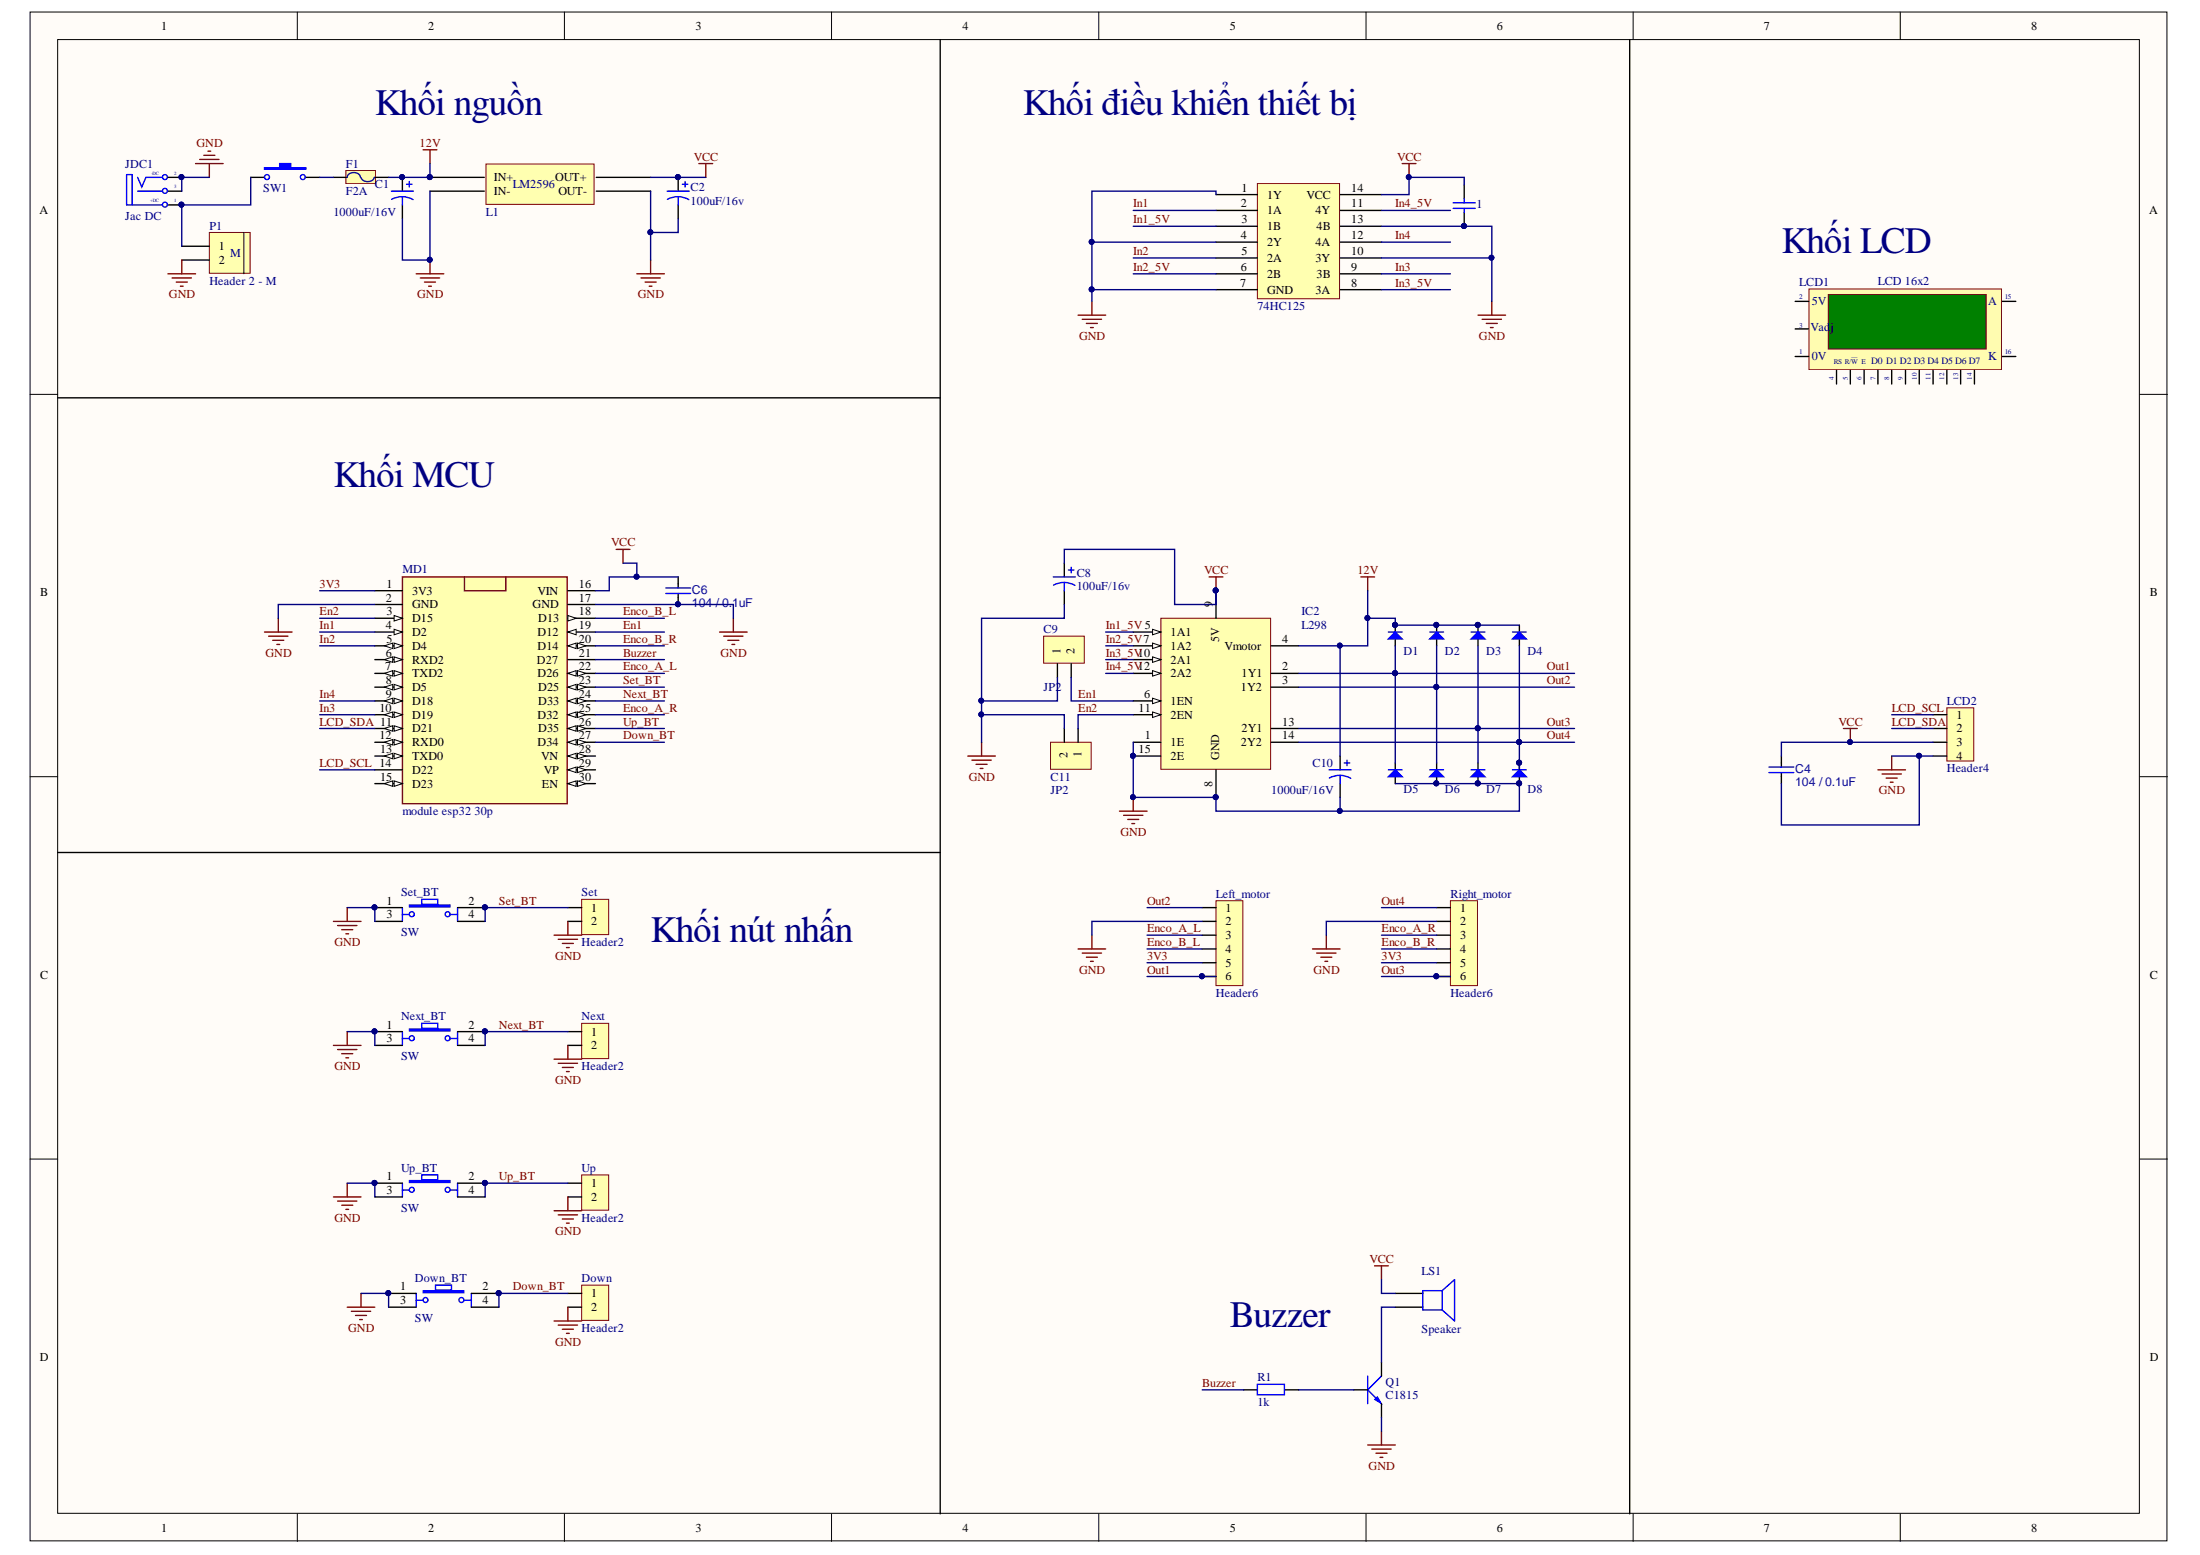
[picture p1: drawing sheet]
# Altium project AutoCar.PrjPcb
1 sheet, 42 parts. Net scope: global (net labels, ports and power ports of the same name join across sheets).
Board file: AutoCar.PcbDoc

## Sheet AutoCar.SchDoc
size A3

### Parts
1  Capacitor Ceramic  [C1206]  (value not drawn)
74HC125  74HC02 DIP14  [dip14]  (value not drawn)
C1  1000uF/16V  [C8mm]
C2  100uF/16v  [C5mm]
C4  value 104 / 0.1uF  [SMD Capacistor 1206]  (hidden comment: approved sub OK)
C6  value 104 / 0.1uF  [SMD Capacistor 1206]  (hidden comment: approved sub OK)
C8  100uF/16v  [C5mm]
C9  JP2  [JP2-CLOSED]
C10  1000uF/16V  [C8mm]
C11  JP2  [JP2-CLOSED]
D1  Diode SMD  [DIO-SMD-106]  (value not drawn)
D2  Diode SMD  [DIO-SMD-106]  (value not drawn)
D3  Diode SMD  [DIO-SMD-106]  (value not drawn)
D4  Diode SMD  [DIO-SMD-106]  (value not drawn)
D5  Diode SMD  [DIO-SMD-106]  (value not drawn)
D6  Diode SMD  [DIO-SMD-106]  (value not drawn)
D7  Diode SMD  [DIO-SMD-106]  (value not drawn)
D8  Diode SMD  [DIO-SMD-106]  (value not drawn)
Down  Header2  [Header2]
Down_BT  SW  [SW4]
F1  F2A  [Fuse]
IC2  L298  [DIP15SL2]
JDC1  Jac DC  [DC-IN]
L1  BUCK_LM2596  [BUCK_LM2596]  (value not drawn)
LCD1  LCD 16x2  [LCD16X2N]
LCD2  Header4  [XH2.54M-4]
Left_motor  Header6  [Header6]
LS1  Speaker  [SPEAKER]
MD1  module esp32 30p  [module esp32 30 pin]
MPU6050  JP 1x8 2.54  [JP 1x8 CT]
Next  Header2  [Header2]
Next_BT  SW  [SW4]
P1  Header 2 - M  [Medium - Header 2]
Q1  C1815  [SOT23B]
R1  1k  [RES-SMD-1206]
Right_motor  Header6  [Header6]
SD_CARD  Header6  [Header6]
Set  Header2  [Header2]
Set_BT  SW  [SW4]
SW1  KCD01-11_SWITCH  [KCD01-11]  (value not drawn)
Up  Header2  [Header2]
Up_BT  SW  [SW4]

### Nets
12V: C1.1 C10.1 D1.2(K) D2.2(K) D3.2(K) D4.2(K) F1.2 IC2.4(Vmotor) L1.1(IN+)
GND: 1.1 74HC125.1(1Y) 74HC125.4(2Y) 74HC125.7(GND) 74HC125.10(3Y) 74HC125.13(4B) C1.2 C2.2 C4.1 C6.1 C8.2 C9.1 C10.2 C11.2 D5.1(A) D6.1(A) D7.1(A) D8.1(A) Down.2 Down_BT.1 Down_BT.3 IC2.1(1E) IC2.8(GND) IC2.15(2E) JDC1.2(TN) JDC1.3(S) L1.2(IN-) L1.3(OUT-) LCD2.4 Left_motor.2 MD1.2(GND) MD1.17(GND) MPU6050.2 Next.2 Next_BT.1 Next_BT.3 P1.2 Q1.1(E) Right_motor.2 SD_CARD.1 Set.2 Set_BT.1 Set_BT.3 Up.2 Up_BT.1 Up_BT.3
VCC: 1.2 74HC125.14(VCC) C2.1 C4.2 C6.2 C8.1 IC2.9(5V) L1.4(OUT+) LCD2.3 LS1.1 MD1.16(VIN) MPU6050.1 SD_CARD.2
3V3: Left_motor.5 MD1.1(3V3) Right_motor.5
Buzzer: MD1.21(D27) R1.2
CS: MD1.8(D5) SD_CARD.6
Down_BT: Down.1 Down_BT.2 Down_BT.4 MD1.27(D34)
En1: C9.2 IC2.6(1EN) MD1.19(D12)
En2: C11.1 IC2.11(2EN) MD1.3(D15)
Enco_A_L: Left_motor.3 MD1.22(D26)
Enco_A_R: MD1.25(D32) Right_motor.3
Enco_B_L: Left_motor.4 MD1.18(D13)
Enco_B_R: MD1.20(D14) Right_motor.4
In1: 74HC125.2(1A) MD1.4(D2)
In1_5V: 74HC125.3(1B) IC2.5(1A1)
In2: 74HC125.5(2A) MD1.5(D4)
In2_5V: 74HC125.6(2B) IC2.7(1A2)
In3: 74HC125.9(3B) MD1.24(D33)
In3_5V: 74HC125.8(3A) IC2.10(2A1)
In4: 74HC125.12(4A) MD1.23(D25)
In4_5V: 74HC125.11(4Y) IC2.12(2A2)
LCD_SCL: LCD2.1 MD1.14(D22) MPU6050.3
LCD_SDA: LCD2.2 MD1.11(D21) MPU6050.4
MISO: MD1.10(D19) SD_CARD.3
MOSI: MD1.15(D23) SD_CARD.4
Next_BT: Next.1 Next_BT.2 Next_BT.4
Out1: D1.1(A) D5.2(K) IC2.2(1Y1) Left_motor.6
Out2: D2.1(A) D6.2(K) IC2.3(1Y2) Left_motor.1
Out3: D3.1(A) D7.2(K) IC2.13(2Y1) Right_motor.6
Out4: D4.1(A) D8.2(K) IC2.14(2Y2) Right_motor.1
SCK: MD1.9(D18) SD_CARD.5
Set_BT: Set.1 Set_BT.2 Set_BT.4
Up_BT: MD1.26(D35) Up.1 Up_BT.2 Up_BT.4
NetF1_1: F1.1 SW1.2
NetJDC1_1: JDC1.1(T) P1.1 SW1.1
NetLS1_2: LS1.2 Q1.2(C)
NetQ1_3: Q1.3(B) R1.1

Not connected (* = marked no-connect by the designer): LCD1 1(GND) 2(VDD) 3(VAdj) 4(RS) 5(R/~{W}) 6(~{EN}) 7(D0) 8(D1) 9(D2) 10(D3) 11(D4) 12(D5) 13(D6) 14(D7) 15(A) 16(K); MD1 6(RXD2) 7(TXD2) 12(RXD0) 13(TXD0) 28(VN) 29(VP) 30(EN); MPU6050 5 6 7 8

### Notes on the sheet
- Khối nguồn
- Khối điều khiển thiết bị
- (near LCD1) Khối LCD
- Khối MCU
- Khối nút nhấn
- Buzzer
